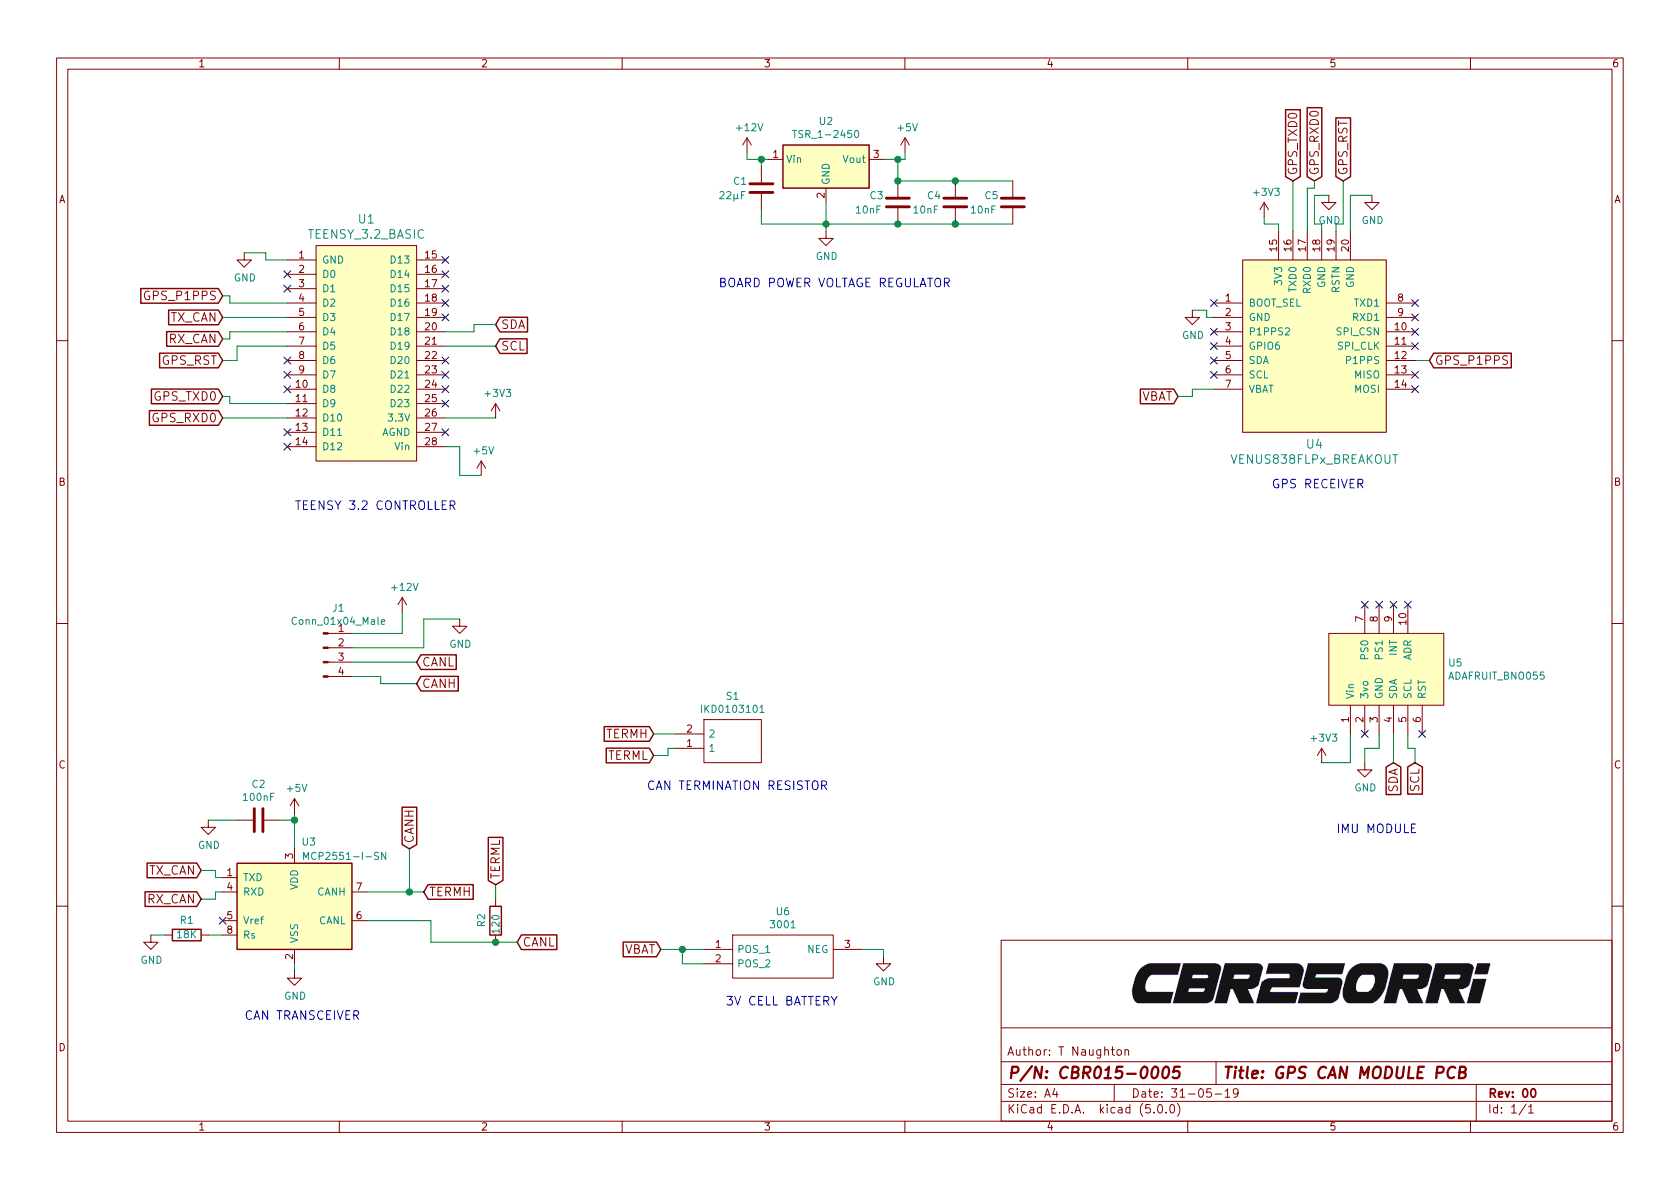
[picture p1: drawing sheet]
EESchema Schematic File Version 4
LIBS:power
LIBS:device
LIBS:transistors
LIBS:conn
LIBS:linear
LIBS:regul
LIBS:74xx
LIBS:cmos4000
LIBS:adc-dac
LIBS:memory
LIBS:xilinx
LIBS:microcontrollers
LIBS:dsp
LIBS:microchip
LIBS:analog_switches
LIBS:motorola
LIBS:texas
LIBS:intel
LIBS:audio
LIBS:interface
LIBS:digital-audio
LIBS:philips
LIBS:display
LIBS:cypress
LIBS:siliconi
LIBS:opto
LIBS:atmel
LIBS:contrib
LIBS:valves
LIBS:CBR015-0005_GPS_CAN_MODULE_PCB-cache
EELAYER 26 0
EELAYER END
$Descr A4 11693 8268
encoding utf-8
Sheet 1 1
Title "GPS CAN MODULE PCB"
Date "31-05-19"
Rev "00"
Comp ""
Comment1 ""
Comment2 ""
Comment3 "T Naughton"
Comment4 "CBR015-0005"
$EndDescr
Wire Wire Line
	2050 6700 2050 6750
Wire Wire Line
	1450 6500 1550 6500
Wire Wire Line
	1050 6500 1150 6500
Wire Wire Line
	1450 5700 1650 5700
Wire Wire Line
	2050 5650 2050 5700
Wire Wire Line
	1950 5700 2050 5700
Connection ~ 2050 5700
Text GLabel 1400 6050 0    60   Input ~ 0
TX_CAN
Text GLabel 1400 6250 0    60   Input ~ 0
RX_CAN
Wire Wire Line
	1400 6250 1500 6250
Wire Wire Line
	1500 6250 1500 6200
Wire Wire Line
	1500 6200 1550 6200
Wire Wire Line
	1400 6050 1500 6050
Wire Wire Line
	1500 6050 1500 6100
Wire Wire Line
	1500 6100 1550 6100
Text GLabel 2850 5900 1    60   Input ~ 0
CANH
Text GLabel 3600 6550 2    60   Input ~ 0
CANL
Wire Wire Line
	2550 6200 2850 6200
Wire Wire Line
	2850 5900 2850 6200
Connection ~ 2850 6200
Wire Wire Line
	3450 6150 3450 6250
Wire Wire Line
	3000 6550 3000 6400
Wire Wire Line
	3000 6400 2550 6400
Text Notes 1700 7100 0    60   ~ 0
CAN TRANSCEIVER
Text Notes 2050 3550 0    60   ~ 0
TEENSY 3.2 CONTROLLER
Text Notes 8850 3400 0    60   ~ 0
GPS RECEIVER
Text GLabel 1550 2200 0    60   Input ~ 0
TX_CAN
Text GLabel 1550 2350 0    60   Input ~ 0
RX_CAN
Wire Wire Line
	1550 2200 2000 2200
Wire Wire Line
	1550 2350 1600 2350
Wire Wire Line
	1600 2350 1600 2300
Wire Wire Line
	1600 2300 2000 2300
Wire Wire Line
	6150 1100 6250 1100
Wire Wire Line
	6300 1100 6300 1050
Wire Wire Line
	5200 1100 5300 1100
Wire Wire Line
	5300 1150 5300 1100
Connection ~ 5300 1100
Wire Wire Line
	5300 1450 5300 1550
Wire Wire Line
	5300 1550 5750 1550
Text Notes 5000 2000 0    60   ~ 0
BOARD POWER VOLTAGE REGULATOR
Wire Wire Line
	1700 1750 1850 1750
Wire Wire Line
	1850 1750 1850 1800
Wire Wire Line
	1850 1800 2000 1800
Wire Wire Line
	9200 1600 9200 1550
Wire Wire Line
	9200 1550 9150 1550
Wire Wire Line
	9150 1550 9150 1350
Wire Wire Line
	9150 1350 9250 1350
Wire Wire Line
	8450 2200 8400 2200
Wire Wire Line
	8400 2200 8400 2150
Wire Wire Line
	8400 2150 8300 2150
Wire Wire Line
	5200 1050 5200 1100
NoConn ~ 9850 2100
NoConn ~ 9850 2200
NoConn ~ 9850 2300
NoConn ~ 9850 2400
NoConn ~ 9850 2600
NoConn ~ 9850 2700
Text GLabel 9950 2500 2    60   Input ~ 0
GPS_P1PPS
Wire Wire Line
	9850 2500 9950 2500
Text GLabel 9350 1250 1    60   Input ~ 0
GPS_RST
Text GLabel 9150 1250 1    60   Input ~ 0
GPS_RXD0
Text GLabel 9000 1250 1    60   Input ~ 0
GPS_TXD0
Wire Wire Line
	9350 1250 9350 1550
Wire Wire Line
	9350 1550 9300 1550
Wire Wire Line
	9300 1550 9300 1600
Wire Wire Line
	9150 1250 9150 1300
Wire Wire Line
	9150 1300 9100 1300
Wire Wire Line
	9100 1300 9100 1600
Text GLabel 8200 2750 0    60   Input ~ 0
VBAT
NoConn ~ 8450 2300
NoConn ~ 8450 2400
Text GLabel 1550 2050 0    60   Input ~ 0
GPS_P1PPS
Wire Wire Line
	1550 2050 1600 2050
Wire Wire Line
	1600 2050 1600 2100
Wire Wire Line
	1600 2100 2000 2100
Text GLabel 1550 2500 0    60   Input ~ 0
GPS_RST
Wire Wire Line
	2000 2400 1650 2400
Wire Wire Line
	1650 2400 1650 2500
Wire Wire Line
	1650 2500 1550 2500
Text GLabel 1550 2900 0    60   Input ~ 0
GPS_RXD0
Text GLabel 1550 2750 0    60   Input ~ 0
GPS_TXD0
Wire Wire Line
	1550 2900 2000 2900
Wire Wire Line
	1550 2750 1600 2750
Wire Wire Line
	1600 2750 1600 2800
Wire Wire Line
	1600 2800 2000 2800
Text GLabel 3450 2400 2    60   Input ~ 0
SCL
Text GLabel 3450 2250 2    60   Input ~ 0
SDA
NoConn ~ 2000 1900
NoConn ~ 2000 2000
NoConn ~ 2000 2500
NoConn ~ 2000 2600
NoConn ~ 2000 2700
NoConn ~ 1550 6400
Text GLabel 2950 6200 2    60   Input ~ 0
TERMH
Text GLabel 3450 6150 1    60   Input ~ 0
TERML
Wire Wire Line
	8800 1500 8800 1550
Wire Wire Line
	8800 1550 8900 1550
Wire Wire Line
	8900 1550 8900 1600
Wire Wire Line
	9000 1250 9000 1600
Wire Wire Line
	8200 2750 8300 2750
Wire Wire Line
	8300 2750 8300 2700
Wire Wire Line
	8300 2700 8450 2700
Text GLabel 4600 6600 0    60   Input ~ 0
VBAT
Text Notes 5050 7000 0    60   ~ 0
3V CELL BATTERY
NoConn ~ 8450 2100
NoConn ~ 2000 3100
NoConn ~ 2000 3000
Wire Wire Line
	2050 5700 2050 5900
Wire Wire Line
	2850 6200 2950 6200
Wire Wire Line
	5300 1100 5350 1100
Wire Wire Line
	5750 1550 5750 1600
$Comp
L Interface_CAN_LIN:MCP2551-I-SN U3
U 1 1
P 2050 6300
F 0 "U3" H 2150 6750 50  0000 C CNN
F 1 "MCP2551-I-SN" H 2400 6650 50  0000 C CNN
F 2 "Housings_SOIC:SOIC-8_3.9x4.9mm_Pitch1.27mm" H 2050 5800 50  0001 C CIN
F 3 "http://ww1.microchip.com/downloads/en/devicedoc/21667d.pdf" H 2050 6300 50  0001 C CNN
	1    2050 6300
	1    0    0    -1  
$EndComp
$Comp
L Device:R R2
U 1 1
P 3450 6400
F 0 "R2" V 3350 6350 50  0000 L CNN
F 1 "120" V 3450 6300 50  0000 L CNN
F 2 "Resistors_SMD:R_0805_HandSoldering" V 3380 6400 50  0001 C CNN
F 3 "~" H 3450 6400 50  0001 C CNN
	1    3450 6400
	1    0    0    -1  
$EndComp
Wire Wire Line
	3000 6550 3450 6550
Connection ~ 3450 6550
Wire Wire Line
	3450 6550 3600 6550
$Comp
L Device:R R1
U 1 1
P 1300 6500
F 0 "R1" V 1400 6500 50  0000 C CNN
F 1 "18K" V 1300 6500 50  0000 C CNN
F 2 "Resistors_SMD:R_0805_HandSoldering" V 1230 6500 50  0001 C CNN
F 3 "~" H 1300 6500 50  0001 C CNN
	1    1300 6500
	0    -1   -1   0   
$EndComp
$Comp
L power:GND #PWR0101
U 1 1
P 2050 6750
F 0 "#PWR0101" H 2050 6500 50  0001 C CNN
F 1 "GND" H 2055 6577 50  0000 C CNN
F 2 "" H 2050 6750 50  0001 C CNN
F 3 "" H 2050 6750 50  0001 C CNN
	1    2050 6750
	1    0    0    -1  
$EndComp
$Comp
L power:GND #PWR0102
U 1 1
P 1050 6500
F 0 "#PWR0102" H 1050 6250 50  0001 C CNN
F 1 "GND" H 1055 6327 50  0000 C CNN
F 2 "" H 1050 6500 50  0001 C CNN
F 3 "" H 1050 6500 50  0001 C CNN
	1    1050 6500
	1    0    0    -1  
$EndComp
$Comp
L power:+5V #PWR0103
U 1 1
P 2050 5650
F 0 "#PWR0103" H 2050 5500 50  0001 C CNN
F 1 "+5V" H 2065 5823 50  0000 C CNN
F 2 "" H 2050 5650 50  0001 C CNN
F 3 "" H 2050 5650 50  0001 C CNN
	1    2050 5650
	1    0    0    -1  
$EndComp
$Comp
L power:GND #PWR0104
U 1 1
P 1450 5700
F 0 "#PWR0104" H 1450 5450 50  0001 C CNN
F 1 "GND" H 1455 5527 50  0000 C CNN
F 2 "" H 1450 5700 50  0001 C CNN
F 3 "" H 1450 5700 50  0001 C CNN
	1    1450 5700
	1    0    0    -1  
$EndComp
$Comp
L Device:C C2
U 1 1
P 1800 5700
F 0 "C2" V 1548 5700 50  0000 C CNN
F 1 "100nF" V 1639 5700 50  0000 C CNN
F 2 "Capacitors_SMD:C_0805_HandSoldering" H 1838 5550 50  0001 C CNN
F 3 "~" H 1800 5700 50  0001 C CNN
	1    1800 5700
	0    1    1    0   
$EndComp
$Comp
L power:GND #PWR0105
U 1 1
P 6150 6650
F 0 "#PWR0105" H 6150 6400 50  0001 C CNN
F 1 "GND" H 6155 6477 50  0000 C CNN
F 2 "" H 6150 6650 50  0001 C CNN
F 3 "" H 6150 6650 50  0001 C CNN
	1    6150 6650
	1    0    0    -1  
$EndComp
$Comp
L power:GND #PWR0106
U 1 1
P 8300 2150
F 0 "#PWR0106" H 8300 1900 50  0001 C CNN
F 1 "GND" H 8305 1977 50  0000 C CNN
F 2 "" H 8300 2150 50  0001 C CNN
F 3 "" H 8300 2150 50  0001 C CNN
	1    8300 2150
	1    0    0    -1  
$EndComp
$Comp
L power:GND #PWR0107
U 1 1
P 9550 1350
F 0 "#PWR0107" H 9550 1100 50  0001 C CNN
F 1 "GND" H 9555 1177 50  0000 C CNN
F 2 "" H 9550 1350 50  0001 C CNN
F 3 "" H 9550 1350 50  0001 C CNN
	1    9550 1350
	1    0    0    -1  
$EndComp
$Comp
L power:GND #PWR0108
U 1 1
P 9250 1350
F 0 "#PWR0108" H 9250 1100 50  0001 C CNN
F 1 "GND" H 9255 1177 50  0000 C CNN
F 2 "" H 9250 1350 50  0001 C CNN
F 3 "" H 9250 1350 50  0001 C CNN
	1    9250 1350
	1    0    0    -1  
$EndComp
$Comp
L power:GND #PWR0109
U 1 1
P 5750 1600
F 0 "#PWR0109" H 5750 1350 50  0001 C CNN
F 1 "GND" H 5755 1427 50  0000 C CNN
F 2 "" H 5750 1600 50  0001 C CNN
F 3 "" H 5750 1600 50  0001 C CNN
	1    5750 1600
	1    0    0    -1  
$EndComp
$Comp
L power:+5V #PWR0110
U 1 1
P 6300 1050
F 0 "#PWR0110" H 6300 900 50  0001 C CNN
F 1 "+5V" H 6315 1223 50  0000 C CNN
F 2 "" H 6300 1050 50  0001 C CNN
F 3 "" H 6300 1050 50  0001 C CNN
	1    6300 1050
	1    0    0    -1  
$EndComp
$Comp
L power:+12V #PWR0111
U 1 1
P 5200 1050
F 0 "#PWR0111" H 5200 900 50  0001 C CNN
F 1 "+12V" H 5215 1223 50  0000 C CNN
F 2 "" H 5200 1050 50  0001 C CNN
F 3 "" H 5200 1050 50  0001 C CNN
	1    5200 1050
	1    0    0    -1  
$EndComp
$Comp
L Device:C C1
U 1 1
P 5300 1300
F 0 "C1" H 5100 1350 50  0000 L CNN
F 1 "22µF" H 5000 1250 50  0000 L CNN
F 2 "Capacitors_SMD:C_0805_HandSoldering" H 5338 1150 50  0001 C CNN
F 3 "~" H 5300 1300 50  0001 C CNN
	1    5300 1300
	1    0    0    -1  
$EndComp
$Comp
L Regulator_Switching:TSR_1-2450 U2
U 1 1
P 5750 1200
F 0 "U2" H 5750 1567 50  0000 C CNN
F 1 "TSR_1-2450" H 5750 1476 50  0000 C CNN
F 2 "Converters_DCDC_ACDC:DCDC-Conv_TRACO_TSR-1" H 5750 1050 50  0001 L CIN
F 3 "http://www.tracopower.com/products/tsr1.pdf" H 5750 1200 50  0001 C CNN
	1    5750 1200
	1    0    0    -1  
$EndComp
Wire Wire Line
	5750 1400 5750 1550
Connection ~ 5750 1550
$Comp
L power:GND #PWR0112
U 1 1
P 1700 1750
F 0 "#PWR0112" H 1700 1500 50  0001 C CNN
F 1 "GND" H 1705 1577 50  0000 C CNN
F 2 "" H 1700 1750 50  0001 C CNN
F 3 "" H 1700 1750 50  0001 C CNN
	1    1700 1750
	1    0    0    -1  
$EndComp
$Comp
L power:+5V #PWR0113
U 1 1
P 3350 3300
F 0 "#PWR0113" H 3350 3150 50  0001 C CNN
F 1 "+5V" H 3365 3473 50  0000 C CNN
F 2 "" H 3350 3300 50  0001 C CNN
F 3 "" H 3350 3300 50  0001 C CNN
	1    3350 3300
	1    0    0    -1  
$EndComp
Wire Wire Line
	9550 1350 9400 1350
Wire Wire Line
	9400 1350 9400 1600
$Comp
L power:+3V3 #PWR0116
U 1 1
P 3450 2900
F 0 "#PWR0116" H 3450 2750 50  0001 C CNN
F 1 "+3V3" H 3465 3073 50  0000 C CNN
F 2 "" H 3450 2900 50  0001 C CNN
F 3 "" H 3450 2900 50  0001 C CNN
	1    3450 2900
	1    0    0    -1  
$EndComp
$Comp
L power:+3V3 #PWR0117
U 1 1
P 8800 1500
F 0 "#PWR0117" H 8800 1350 50  0001 C CNN
F 1 "+3V3" H 8815 1673 50  0000 C CNN
F 2 "" H 8800 1500 50  0001 C CNN
F 3 "" H 8800 1500 50  0001 C CNN
	1    8800 1500
	1    0    0    -1  
$EndComp
$Comp
L User_Library:TEENSY_3.2_BASIC U1
U 1 1
P 2550 2450
F 0 "U1" H 2550 3387 60  0000 C CNN
F 1 "TEENSY_3.2_BASIC" H 2550 3281 60  0000 C CNN
F 2 "User Libraries:TEENSY_3.2_BASIC" H 2550 2250 60  0001 C CNN
F 3 "" H 2550 2250 60  0001 C CNN
	1    2550 2450
	1    0    0    -1  
$EndComp
Wire Wire Line
	3100 3100 3200 3100
Wire Wire Line
	3200 3100 3200 3300
Wire Wire Line
	3200 3300 3350 3300
Wire Wire Line
	3100 2900 3450 2900
Wire Wire Line
	3100 2400 3450 2400
Wire Wire Line
	3100 2300 3300 2300
Wire Wire Line
	3300 2300 3300 2250
Wire Wire Line
	3300 2250 3450 2250
$Comp
L User_Library:VENUS838FLPx_BREAKOUT U4
U 1 1
P 9150 2400
F 0 "U4" H 9150 1720 60  0000 C CNN
F 1 "VENUS838FLPx_BREAKOUT" H 9150 1614 60  0000 C CNN
F 2 "User Libraries:VENUS838FLPx_BREAKOUT" H 11400 1400 60  0001 C CNN
F 3 "" H 11400 1400 60  0001 C CNN
	1    9150 2400
	1    0    0    -1  
$EndComp
NoConn ~ 3100 1800
NoConn ~ 3100 1900
NoConn ~ 3100 2000
NoConn ~ 3100 2100
NoConn ~ 3100 2200
NoConn ~ 3100 2500
NoConn ~ 3100 2600
NoConn ~ 3100 2700
NoConn ~ 3100 2800
NoConn ~ 3100 3000
Text GLabel 4550 5100 0    60   Input ~ 0
TERMH
Text GLabel 4550 5250 0    60   Input ~ 0
TERML
Wire Wire Line
	4550 5100 4700 5100
Text Notes 4500 5500 0    60   ~ 0
CAN TERMINATION RESISTOR
$Comp
L Connector:Conn_01x04_Male J1
U 1 1
P 2250 4500
F 0 "J1" H 2356 4778 50  0000 C CNN
F 1 "Conn_01x04_Male" H 2356 4687 50  0000 C CNN
F 2 "Pin_Headers:Pin_Header_Angled_2x02_Pitch2.54mm" H 2250 4500 50  0001 C CNN
F 3 "~" H 2250 4500 50  0001 C CNN
	1    2250 4500
	1    0    0    -1  
$EndComp
$Comp
L power:+12V #PWR0119
U 1 1
P 2800 4250
F 0 "#PWR0119" H 2800 4100 50  0001 C CNN
F 1 "+12V" H 2815 4423 50  0000 C CNN
F 2 "" H 2800 4250 50  0001 C CNN
F 3 "" H 2800 4250 50  0001 C CNN
	1    2800 4250
	1    0    0    -1  
$EndComp
$Comp
L power:GND #PWR0120
U 1 1
P 3200 4300
F 0 "#PWR0120" H 3200 4050 50  0001 C CNN
F 1 "GND" H 3205 4127 50  0000 C CNN
F 2 "" H 3200 4300 50  0001 C CNN
F 3 "" H 3200 4300 50  0001 C CNN
	1    3200 4300
	1    0    0    -1  
$EndComp
Text GLabel 2900 4750 2    60   Input ~ 0
CANH
Text GLabel 2900 4600 2    60   Input ~ 0
CANL
Wire Wire Line
	2450 4600 2900 4600
$Comp
L User_Library:ADAFRUIT_BNO055 U5
U 1 1
P 9650 4650
F 0 "U5" H 10078 4696 50  0000 L CNN
F 1 "ADAFRUIT_BNO055" H 10078 4605 50  0000 L CNN
F 2 "User Libraries:ADAFRUIT_BNO055_BREAKOUT" H 9650 4550 50  0001 C CNN
F 3 "D:/Google Drive/Vehicles/Honda CBR250RR/Electrical/CBR015-0004_GPS_CAN_MODULE_ASSY/Component Datasheets/IMU_Breakout/adafruit-bno055-absolute-orientation-sensor.pdf" H 9650 4550 50  0001 C CNN
	1    9650 4650
	1    0    0    -1  
$EndComp
Text Notes 9300 5800 0    60   ~ 0
IMU MODULE
$Comp
L power:+3V3 #PWR0114
U 1 1
P 9200 5300
F 0 "#PWR0114" H 9200 5150 50  0001 C CNN
F 1 "+3V3" H 9215 5473 50  0000 C CNN
F 2 "" H 9200 5300 50  0001 C CNN
F 3 "" H 9200 5300 50  0001 C CNN
	1    9200 5300
	1    0    0    -1  
$EndComp
Wire Wire Line
	9200 5300 9400 5300
Wire Wire Line
	9400 5300 9400 5100
NoConn ~ 9500 5100
$Comp
L power:GND #PWR0115
U 1 1
P 9500 5300
F 0 "#PWR0115" H 9500 5050 50  0001 C CNN
F 1 "GND" H 9505 5127 50  0000 C CNN
F 2 "" H 9500 5300 50  0001 C CNN
F 3 "" H 9500 5300 50  0001 C CNN
	1    9500 5300
	1    0    0    -1  
$EndComp
Wire Wire Line
	9600 5100 9600 5200
NoConn ~ 9500 4200
NoConn ~ 9600 4200
NoConn ~ 9700 4200
NoConn ~ 9800 4200
NoConn ~ 9900 5100
Text GLabel 9700 5300 3    60   Input ~ 0
SDA
Text GLabel 9850 5300 3    60   Input ~ 0
SCL
Wire Wire Line
	9500 5300 9500 5200
Wire Wire Line
	9500 5200 9600 5200
Wire Wire Line
	9700 5300 9700 5100
Wire Wire Line
	9800 5100 9800 5200
Wire Wire Line
	9800 5200 9850 5200
Wire Wire Line
	9850 5200 9850 5300
NoConn ~ 8450 2600
NoConn ~ 8450 2500
$Comp
L SamacSys_Parts:3001 U6
U 1 1
P 4900 6600
F 0 "U6" H 5450 6865 50  0000 C CNN
F 1 "3001" H 5450 6774 50  0000 C CNN
F 2 "SamacSys_Parts:3001" H 5850 6700 50  0001 L CNN
F 3 "http://uk.rs-online.com/web/p/products/2508837311" H 5850 6600 50  0001 L CNN
F 4 "Coin Cell Battery Holders TH COIN CELL BATTERY HOLDER 12mm" H 5850 6500 50  0001 L CNN "Description"
F 5 "" H 5850 6400 50  0001 L CNN "Height"
F 6 "2508837311" H 5850 6300 50  0001 L CNN "RS Part Number"
F 7 "Keystone Electronics" H 5850 6200 50  0001 L CNN "Manufacturer_Name"
F 8 "3001" H 5850 6100 50  0001 L CNN "Manufacturer_Part_Number"
F 9 "70182368" H 5850 6000 50  0001 L CNN "Allied_Number"
	1    4900 6600
	1    0    0    -1  
$EndComp
Wire Wire Line
	4900 6600 4750 6600
Wire Wire Line
	4900 6700 4750 6700
Wire Wire Line
	4750 6700 4750 6600
Connection ~ 4750 6600
Wire Wire Line
	4750 6600 4600 6600
Wire Wire Line
	6000 6600 6150 6600
Wire Wire Line
	6150 6600 6150 6650
Wire Wire Line
	2450 4400 2800 4400
Wire Wire Line
	2800 4400 2800 4250
Wire Wire Line
	2950 4500 2950 4300
Wire Wire Line
	2950 4300 3200 4300
Wire Wire Line
	2450 4500 2950 4500
Wire Wire Line
	2900 4750 2650 4750
Wire Wire Line
	2650 4750 2650 4700
Wire Wire Line
	2650 4700 2450 4700
$Comp
L Device:C C3
U 1 1
P 6250 1400
F 0 "C3" H 6050 1450 50  0000 L CNN
F 1 "10nF" H 5950 1350 50  0000 L CNN
F 2 "Capacitors_SMD:C_0805_HandSoldering" H 6288 1250 50  0001 C CNN
F 3 "~" H 6250 1400 50  0001 C CNN
	1    6250 1400
	1    0    0    -1  
$EndComp
$Comp
L Device:C C4
U 1 1
P 6650 1400
F 0 "C4" H 6450 1450 50  0000 L CNN
F 1 "10nF" H 6350 1350 50  0000 L CNN
F 2 "Capacitors_SMD:C_0805_HandSoldering" H 6688 1250 50  0001 C CNN
F 3 "~" H 6650 1400 50  0001 C CNN
	1    6650 1400
	1    0    0    -1  
$EndComp
$Comp
L Device:C C5
U 1 1
P 7050 1400
F 0 "C5" H 6850 1450 50  0000 L CNN
F 1 "10nF" H 6750 1350 50  0000 L CNN
F 2 "Capacitors_SMD:C_0805_HandSoldering" H 7088 1250 50  0001 C CNN
F 3 "~" H 7050 1400 50  0001 C CNN
	1    7050 1400
	1    0    0    -1  
$EndComp
Wire Wire Line
	7050 1550 6650 1550
Wire Wire Line
	6650 1550 6250 1550
Connection ~ 6650 1550
Wire Wire Line
	6250 1550 5750 1550
Connection ~ 6250 1550
Wire Wire Line
	7050 1250 6650 1250
Wire Wire Line
	6650 1250 6250 1250
Connection ~ 6650 1250
Wire Wire Line
	6250 1250 6250 1100
Connection ~ 6250 1250
Connection ~ 6250 1100
Wire Wire Line
	6250 1100 6300 1100
$Comp
L SamacSys_Parts:IKD0103101 S1
U 1 1
P 4700 5100
F 0 "S1" H 5100 5365 50  0000 C CNN
F 1 "IKD0103101" H 5100 5274 50  0000 C CNN
F 2 "SamacSys_Parts:IKD0103101" H 5350 5200 50  0001 L CNN
F 3 "http://uk.rs-online.com/web/p/products/8772242" H 5350 5100 50  0001 L CNN
F 4 "Switch Dip 1 pos SMT Raised Act slide 1 Way Surface Mount DIP Switch SPST, Raised Actuator Slide Actuator" H 5350 5000 50  0001 L CNN "Description"
F 5 "" H 5350 4900 50  0001 L CNN "Height"
F 6 "8772242" H 5350 4800 50  0001 L CNN "RS Part Number"
F 7 "Apem" H 5350 4700 50  0001 L CNN "Manufacturer_Name"
F 8 "IKD0103101" H 5350 4600 50  0001 L CNN "Manufacturer_Part_Number"
	1    4700 5100
	1    0    0    -1  
$EndComp
Wire Wire Line
	4700 5200 4650 5200
Wire Wire Line
	4650 5200 4650 5250
Wire Wire Line
	4650 5250 4550 5250
$EndSCHEMATC
